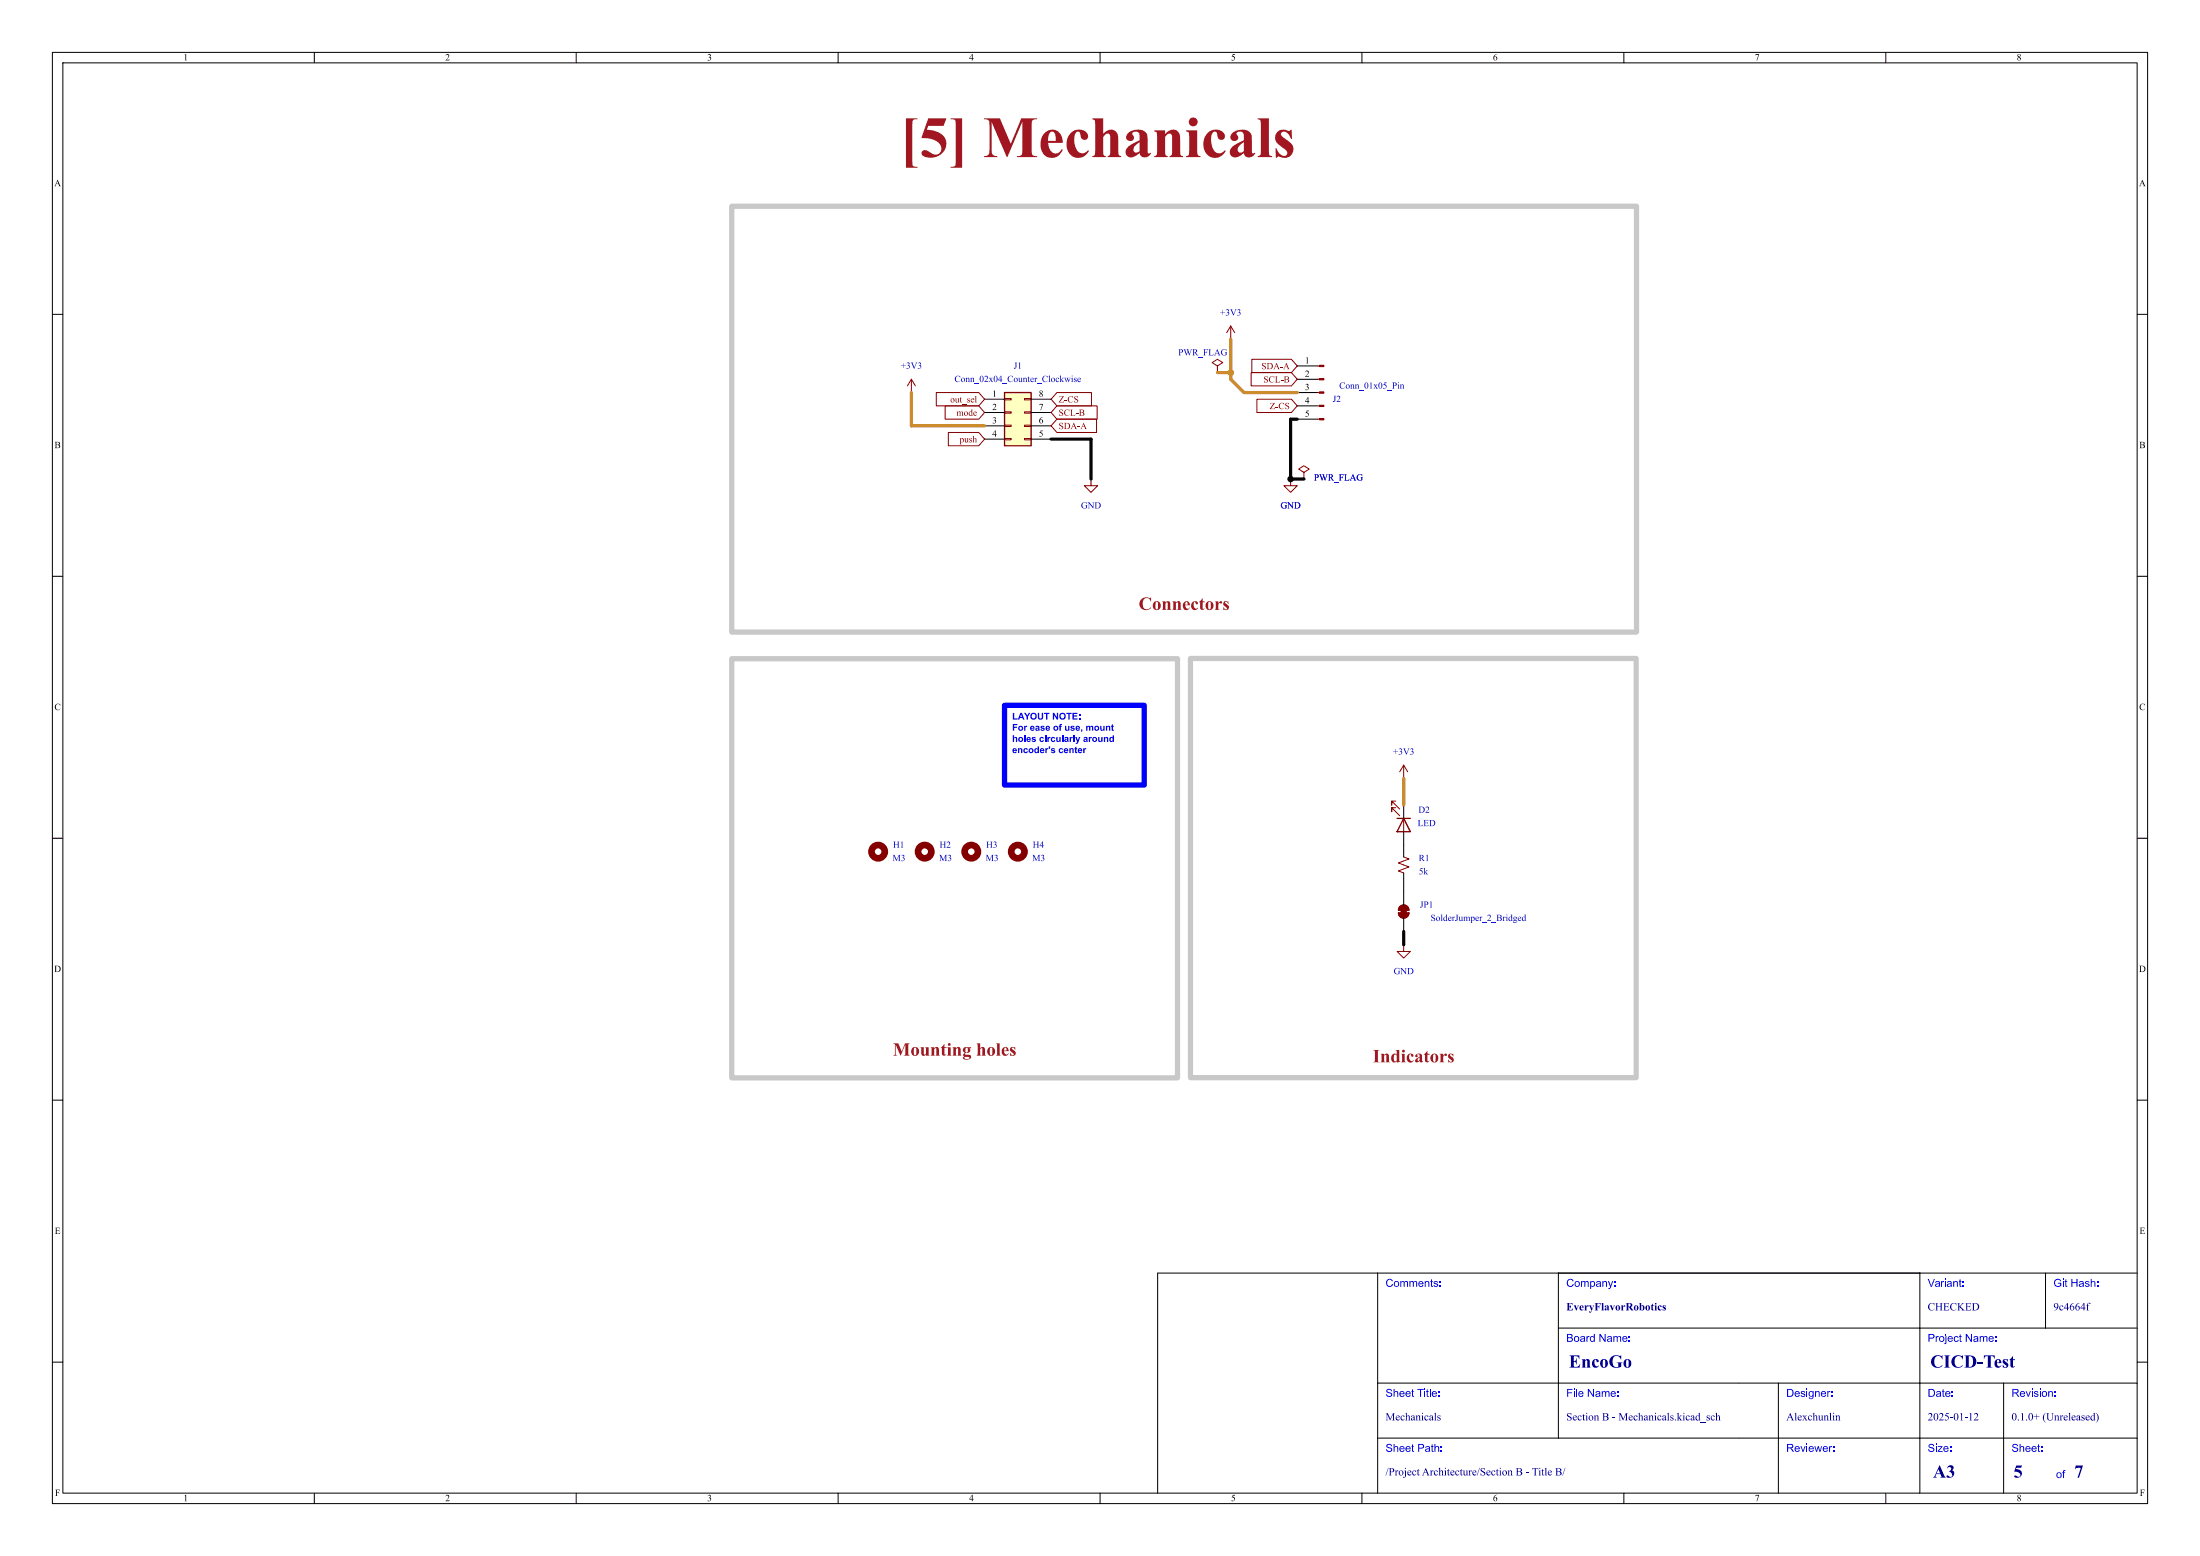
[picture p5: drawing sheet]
<svg xmlns="http://www.w3.org/2000/svg" width="420mm" height="297mm" viewBox="0 0 420 297" stroke-linecap="round" stroke-linejoin="round" font-family="sans-serif">
<g fill="none" stroke="#000" stroke-width=".19">
<path d="M10 10h400v277h-400zM12 12h396v273h-396zM60 10v2M110 10v2M160 10v2M210 10v2M260 10v2M310 10v2M360 10v2M10 60h2M174 74.9h.1M232.4 71.1h.1"/>
<path d="M234.9 64.8h.1M408 60h2M10 110h2M408 110h2M10 160h2M408 160h2M268 162.6v1M268 166.6v1M10 210h2M408 210h2M263 243v42M297.5 253.5h110.5"/>
<path d="M297.5 243v31.5M366.5 243v42M390.5 243v10.5M408 243h-187v42M10 260h2M263 274.5h145M263 264h145M339.5 264v21M382.5 264v21M408 260h2M60 285v2M110 285v2"/>
<path d="M160 285v2M210 285v2M260 285v2M310 285v2M360 285v2"/>
</g>
<path d="M174 72.4l-.8 1.3M174 72.4l.8 1.3M174 72.4v2.5M232.4 69.9l1-.7-1-.6-1 .6 1 .7v1.2M234.9 62.2l-.7 1.3M234.9 62.2l.8 1.3M234.9 62.2v2.6M268 163.6l1 .4-2 .7 2 .8-2 .7 1 .4" fill="none" stroke="#840000" stroke-width=".19"/>
<path d="M191.8 74.9h5v10.2h-5z" fill="#ffffc2"/>
<path d="M191.8 74.9h5v10.2h-5zM266.7 156.2h2.5M268 156.2l1.2 2.6h-2.5z" fill="none" stroke="#840000" stroke-width=".25"/>
<g fill="none" stroke="#840000" stroke-width=".19">
<path d="M178.7 74.9h8.1l1.2 1.3-1.2 1.3h-8.1zM180.4 77.5h6.4l1.2 1.2-1.2 1.3h-6.4zM191.8 76.1h1.2v.2h-1.2zM191.8 78.6h1.2v.3h-1.2zM195.6 76.1h1.2v.2h-1.2zM195.6 78.6h1.2v.3h-1.2zM201.8 74.9h6.6v2.6h-6.6l-1.1-1.3zM201.8 77.5h7.7v2.5h-7.7l-1.1-1.3zM238.9 71.1h7.6l1.1 1.3-1.1 1.3h-7.6zM239 68.6h7.5l1.1 1.3-1.1 1.2h-7.5zM239.9 76.2h6.6l1.1 1.3-1.1 1.2h-6.6zM251.5 69.9h.4"/>
<path d="M251.5 72.4h.4M251.5 74.9h.4M251.5 77.5h.4M181 82.5h5.8l1.2 1.3-1.2 1.3h-5.8zM191.8 81.2h1.2v.2h-1.2zM191.8 83.7h1.2v.2h-1.2zM195.6 81.2h1.2v.2h-1.2zM195.6 83.7h1.2v.2h-1.2zM201.8 80h7.5v2.6h-7.5l-1.1-1.3zM208.3 91.4v1.3h1.2l-1.2 1.3-1.3-1.3h1.3M246.4 91.4v1.3h1.2l-1.2 1.3-1.3-1.3h1.3M248.9 90.2l1-.7-1-.6-1 .6 1 .7v1.2"/>
<path d="M251.5 80h.4M266.4 152.9h-.7v.8v-.8l1.5 1.5M266.4 154.2h-.7v.7v-.7l1.5 1.5M268 146.1v2.5M268 156.2v2.6M268 146.1l-.8 1.2M268 146.1l.7 1.2M267 174.2h2a1.02 1.02 0 0 1-1 1.1 1.02 1.02 0 0 1-1-1.1zM267.2 173a1.02 1.02 0 0 1 1.2-.2 1.02 1.02 0 0 1 .6 .9h-2zM268 180.3v1.3h1.2l-1.2 1.3-1.3-1.3h1.3"/>
</g>
<g fill="none" stroke="#000" stroke-width=".19">
<path d="M188 76.2h3.8M188 78.7h3.8M196.8 76.2h3.9M196.8 78.7h3.9M247.6 69.9h3.9M247.6 72.4h3.9M247.6 74.9h3.9M247.6 77.5h3.9M188 81.3h3.8M188 83.8h3.8M196.8 81.3h3.9M196.8 83.8h3.9"/>
<path d="M208.3 91.4h.1M246.4 91.4h.1M247.6 80h3.9M248.9 91.4h.1M268 148.6h.1M268 153.7v2.5M268 158.8v3.8M268 167.6v5.1M268 175.3v2.5M268 180.3h.1"/>
</g>
<g fill="#840000" stroke="#840000" stroke-width=".19">
<path d="M251.9 69.7h.8v.3h-.8z"/>
<path d="M251.9 72.3h.8v.2h-.8z"/>
<path d="M251.9 74.8h.8v.3h-.8z"/>
<path d="M251.9 77.3h.8v.3h-.8z"/>
<path d="M251.9 79.9h.8v.2h-.8z"/>
<path d="M267.5 173.5h1v1h-1z"/>
<path d="M267 174.2h2a1.02 1.02 0 0 1-1 1.1 1.02 1.02 0 0 1-1-1.1z"/>
<path d="M267.2 173a1.02 1.02 0 0 1 1.2-.2 1.02 1.02 0 0 1 .6 .9h-2z"/>
</g>
<g fill="none" stroke="#840000" stroke-width="1.3">
<circle cx="167.6" cy="162.6" r="1.27"/>
<circle cx="176.5" cy="162.6" r="1.27"/>
<circle cx="185.4" cy="162.6" r="1.27"/>
<circle cx="194.3" cy="162.6" r="1.27"/>
</g>
<path d="M174 74.9v6.4h14M232.4 71.1h2.5M234.9 64.8v7.6l2.6 2.5h10.1M268 148.6v5.1" fill="none" stroke="#dc8e00" stroke-width=".61"/>
<path d="M200.7 83.8h7.6v7.6M247.6 80h-1.2v11.4h2.5M268 177.8v2.5" fill="none" stroke="#000" stroke-width=".61"/>
<path d="M191.8 134.6h26.6v15.3h-26.6z" fill="none" stroke="#00f" stroke-width="1"/>
<g fill="#00f">
<path d="M193.4 136.1h.2v1h.7v.2h-.9z"/>
<path d="M194.8 136.1h.3l.5 1.2h-.3l-.1-.2h-.5l-.1 .2h-.3l.2-.5h.6l-.2-.4-.1 .4h-.3z"/>
<path d="M195.5 136.1h.3l.3 .5 .3-.5h.3l-.5 .7v.5h-.2v-.5z"/>
<path d="M196.9 136.2a.64 .64 0 0 1 1 .1 .64 .64 0 0 1-.4 1 .64 .64 0 0 1-.8-.6h.3a.4 .4 0 0 0 .5 .4 .4 .4 0 0 0 .1-.7l-.4-.1-.2 .1v.3h-.3z"/>
<path d="M198.1 136.1h.3v.7a.27 .27 0 0 0 .2 .4 .27 .27 0 0 0 .3-.4v-.7h.2v.9a.51 .51 0 0 1-.5 .4 .51 .51 0 0 1-.5-.4z"/>
<path d="M199.3 136.1h1v.2h-.3v1h-.3v-1h-.4z"/>
<path d="M201 136.1h.2l.6 .8v-.8h.2v1.2h-.3l-.5-.8v.8h-.2z"/>
<path d="M202.4 136.2a.64 .64 0 0 1 1 .1 .64 .64 0 0 1-.3 1 .64 .64 0 0 1-.9-.6h.3a.4 .4 0 0 0 .5 .4 .4 .4 0 0 0 .1-.7l-.3-.1-.3 .1v.3h-.3z"/>
<path d="M203.6 136.1h1v.2h-.4v1h-.3v-1h-.3z"/>
<path d="M204.7 136.1h1v.2h-.7v.3h.6v.2h-.6v.3h.7v.2h-1z"/>
<path d="M206 136.4h.2v.3h-.2z"/>
<path d="M206 137.1h.2v.2h-.2z"/>
<path d="M193.4 138.2h.8v.2h-.6v.3h.5v.2h-.5v.6h-.2z"/>
<path d="M202.3 138.2h.5l-.1 .2h-.2l.2 .3h-.2v.8h-.2v-.8h-.2z"/>
<path d="M212.2 138.4l.3-.2v.4h.1v.1h-.1v.4l.2 .4-.5-.1v-.7h-.1z"/>
<path d="M193.3 140.3h.3v.5l.3-.1 .2 .1 .1 .8h-.3v-.7h-.1l-.2 .1v.6h-.3z"/>
<path d="M195.5 140.3h.3v1.3h-.3z"/>
<path d="M202.7 140.3h.3v1.3h-.3z"/>
<path d="M204.9 140.3h.2v1.3h-.2z"/>
<path d="M211.9 140.8l.2-.1 .3 .1v-.5h.3v1.3h-.3v-.1l-.4 .1-.2-.5h.2v.2a.22 .22 0 0 0 .4 0 .22 .22 0 0 0-.1-.3 .22 .22 0 0 0-.3 0l-.2 .1z"/>
<path d="M197.6 142.9l.2-.1 .3 .1v-.4h.2v1.2h-.2v-.1l-.4 .1-.3-.4h.3v.1a.22 .22 0 0 0 .3 .1 .22 .22 0 0 0 0-.4 .22 .22 0 0 0-.3 .1l-.3 .1z"/>
<path d="M205.2 142.6l.3-.1v.3h.1v.2h-.1v.4l.2 .3-.4-.1-.1-.6h-.1z"/>
</g>
<path d="M139.7 39.4h172.7v81.3h-172.7zM139.7 125.7h85.1v80h-85.1zM227.3 125.7h85.1v80h-85.1z" fill="none" stroke="#c8c8c8" stroke-width="1"/>
<path d="M246.4 91.4h.1M248.9 91.4h.1" fill="none" stroke="#000" stroke-width=".19"/>
<circle cx="235" cy="71.1" r=".52" fill="#dc8e00" stroke="#dc8e00" stroke-width=".19"/>
<circle cx="246.4" cy="91.4" r=".52" fill="#000" stroke="#000" stroke-width=".19"/>
<text font-size="11.1" fill="#a21622" x="171.8" y="32.9">[5] Mechanicals</text>
<g font-size="3.5" fill="#a21622">
<text x="217.4" y="116.8">Connectors</text>
<text x="170.4" y="201.9">Mountingholes</text>
<text x="262.1" y="203.2">Indicators</text>
</g>
<g font-size="3.5" fill="#00007f">
<text x="299.5" y="261.9">EncoGo</text>
<text x="368.5" y="261.9">CICD-Test</text>
<text x="369" y="282.9">A3</text>
<text x="384.4" y="282.9">5</text>
<text x="396" y="282.9">7</text>
</g>
<g font-size="2.1" fill="#00f">
<text x="264.5" y="246.2">Comments:</text>
<text x="299" y="246.2">Company:</text>
<text x="368" y="246.2">Variant:</text>
<text x="392" y="246.2">Git Hash:</text>
<text x="299" y="256.7">Board Name:</text>
<text x="368" y="256.7">Project Name:</text>
<text x="264.5" y="267.2">Sheet Title:</text>
<text x="299" y="267.2">File Name:</text>
<text x="341" y="267.2">Designer:</text>
<text x="368" y="267.2">Date:</text>
<text x="384" y="267.2">Revision:</text>
<text x="264.5" y="277.7">Sheet Path:</text>
<text x="341" y="277.7">Reviewer:</text>
<text x="368" y="277.7">Size:</text>
<text x="384" y="277.7">Sheet:</text>
<text x="392.5" y="282.7">of</text>
</g>
<g font-size="2.1" fill="#00007f">
<text x="299" y="250.7">EveryFlavorRobotics</text>
<text x="368" y="250.7">CHECKED</text>
<text x="392" y="250.7">9c4664f</text>
<text x="264.5" y="271.7">Mechanicals</text>
<text x="299" y="271.7">SectionB - Mechanicals.kicad_sch</text>
<text x="341" y="271.7">Alexchunlin</text>
<text x="368" y="271.7">2025-01-12</text>
<text x="384" y="271.7">0.1.0+(Unreleased)</text>
<text x="264.5" y="282.2">/ProjectArchitecture/SectionB - Title B/</text>
</g>
<g font-size="1.8">
<text x="35" y="12">1</text>
<text x="85" y="12">2</text>
<text x="135" y="12">3</text>
<text x="185" y="12">4</text>
<text x="235" y="12">5</text>
<text x="285" y="12">6</text>
<text x="335" y="12">7</text>
<text x="385" y="12">8</text>
<text x="10.3" y="36">A</text>
<text x="408.3" y="36">A</text>
<text x="249.1" y="69.6">1</text>
<text x="189.4" y="75.9">1</text>
<text x="198.3" y="75.9">8</text>
<text x="249.1" y="72.1">2</text>
<text x="249.1" y="74.7">3</text>
<text x="249.1" y="77.2">4</text>
<text x="189.4" y="78.5">2</text>
<text x="189.4" y="81">3</text>
<text x="189.4" y="83.6">4</text>
<text x="198.3" y="78.5">7</text>
<text x="198.3" y="81">6</text>
<text x="198.3" y="83.6">5</text>
<text x="249.1" y="79.8">5</text>
<text x="10.4" y="86">B</text>
<text x="408.4" y="86">B</text>
<text x="10.4" y="136">C</text>
<text x="408.4" y="136">C</text>
<text x="10.3" y="186">D</text>
<text x="408.3" y="186">D</text>
<text x="10.4" y="236">E</text>
<text x="408.4" y="236">E</text>
<text x="10.5" y="286">F</text>
<text x="35" y="287">1</text>
<text x="85" y="287">2</text>
<text x="135" y="287">3</text>
<text x="185" y="287">4</text>
<text x="235" y="287">5</text>
<text x="285" y="287">6</text>
<text x="335" y="287">7</text>
<text x="385" y="287">8</text>
<text x="408.5" y="286">F</text>
</g>
<g font-size="1.8" fill="#0000c2">
<text x="232.9" y="60.7">+3V3</text>
<text x="172" y="70.8">+3V3</text>
<text x="193.5" y="70.8">J1</text>
<text x="224.9" y="68.3">PWR_FLAG</text>
<text x="182.2" y="73.4">Conn_02x04_Counter_Clockwise</text>
<text x="254.4" y="77.2">J2</text>
<text x="255.7" y="74.6">Conn_01x05_Pin</text>
<text x="250.8" y="92.2">PWR_FLAG</text>
<text x="206.4" y="97.5">GND</text>
<text x="244.5" y="97.5">GND</text>
<text x="265.9" y="144.5">+3V3</text>
<text x="270.8" y="155.6">D2</text>
<text x="270.6" y="158.2">LED</text>
<text x="170.4" y="164.8">M3</text>
<text x="170.5" y="162.3">H1</text>
<text x="179.3" y="164.8">M3</text>
<text x="179.4" y="162.3">H2</text>
<text x="188.2" y="164.8">M3</text>
<text x="188.3" y="162.3">H3</text>
<text x="197.1" y="164.8">M3</text>
<text x="197.1" y="162.3">H4</text>
<text x="270.8" y="164.8">R1</text>
<text x="270.9" y="167.4">5k</text>
<text x="271.1" y="173.7">JP1</text>
<text x="273.1" y="176.2">SolderJumper_2_Bridged</text>
<text x="266" y="186.4">GND</text>
</g>
<g font-size="1.8" fill="#840000">
<text x="240.8" y="70.9">SDA-A</text>
<text x="181.4" y="77.3">out_sel</text>
<text x="202.1" y="77.3">Z-CS</text>
<text x="241.2" y="73.5">SCL-B</text>
<text x="182.6" y="79.8">mode</text>
<text x="202.1" y="79.8">SCL-B</text>
<text x="202.1" y="82.4">SDA-A</text>
<text x="242.4" y="78.5">Z-CS</text>
<text x="183.2" y="84.9">push</text>
</g>
<g font-size="1.8" fill="#00f">
<text x="193.2" y="140.2">For ease of use, mount</text>
<text x="193.2" y="142.3">holes circularly around</text>
<text x="193.2" y="144.5">encoder's center</text>
</g>
</svg>
